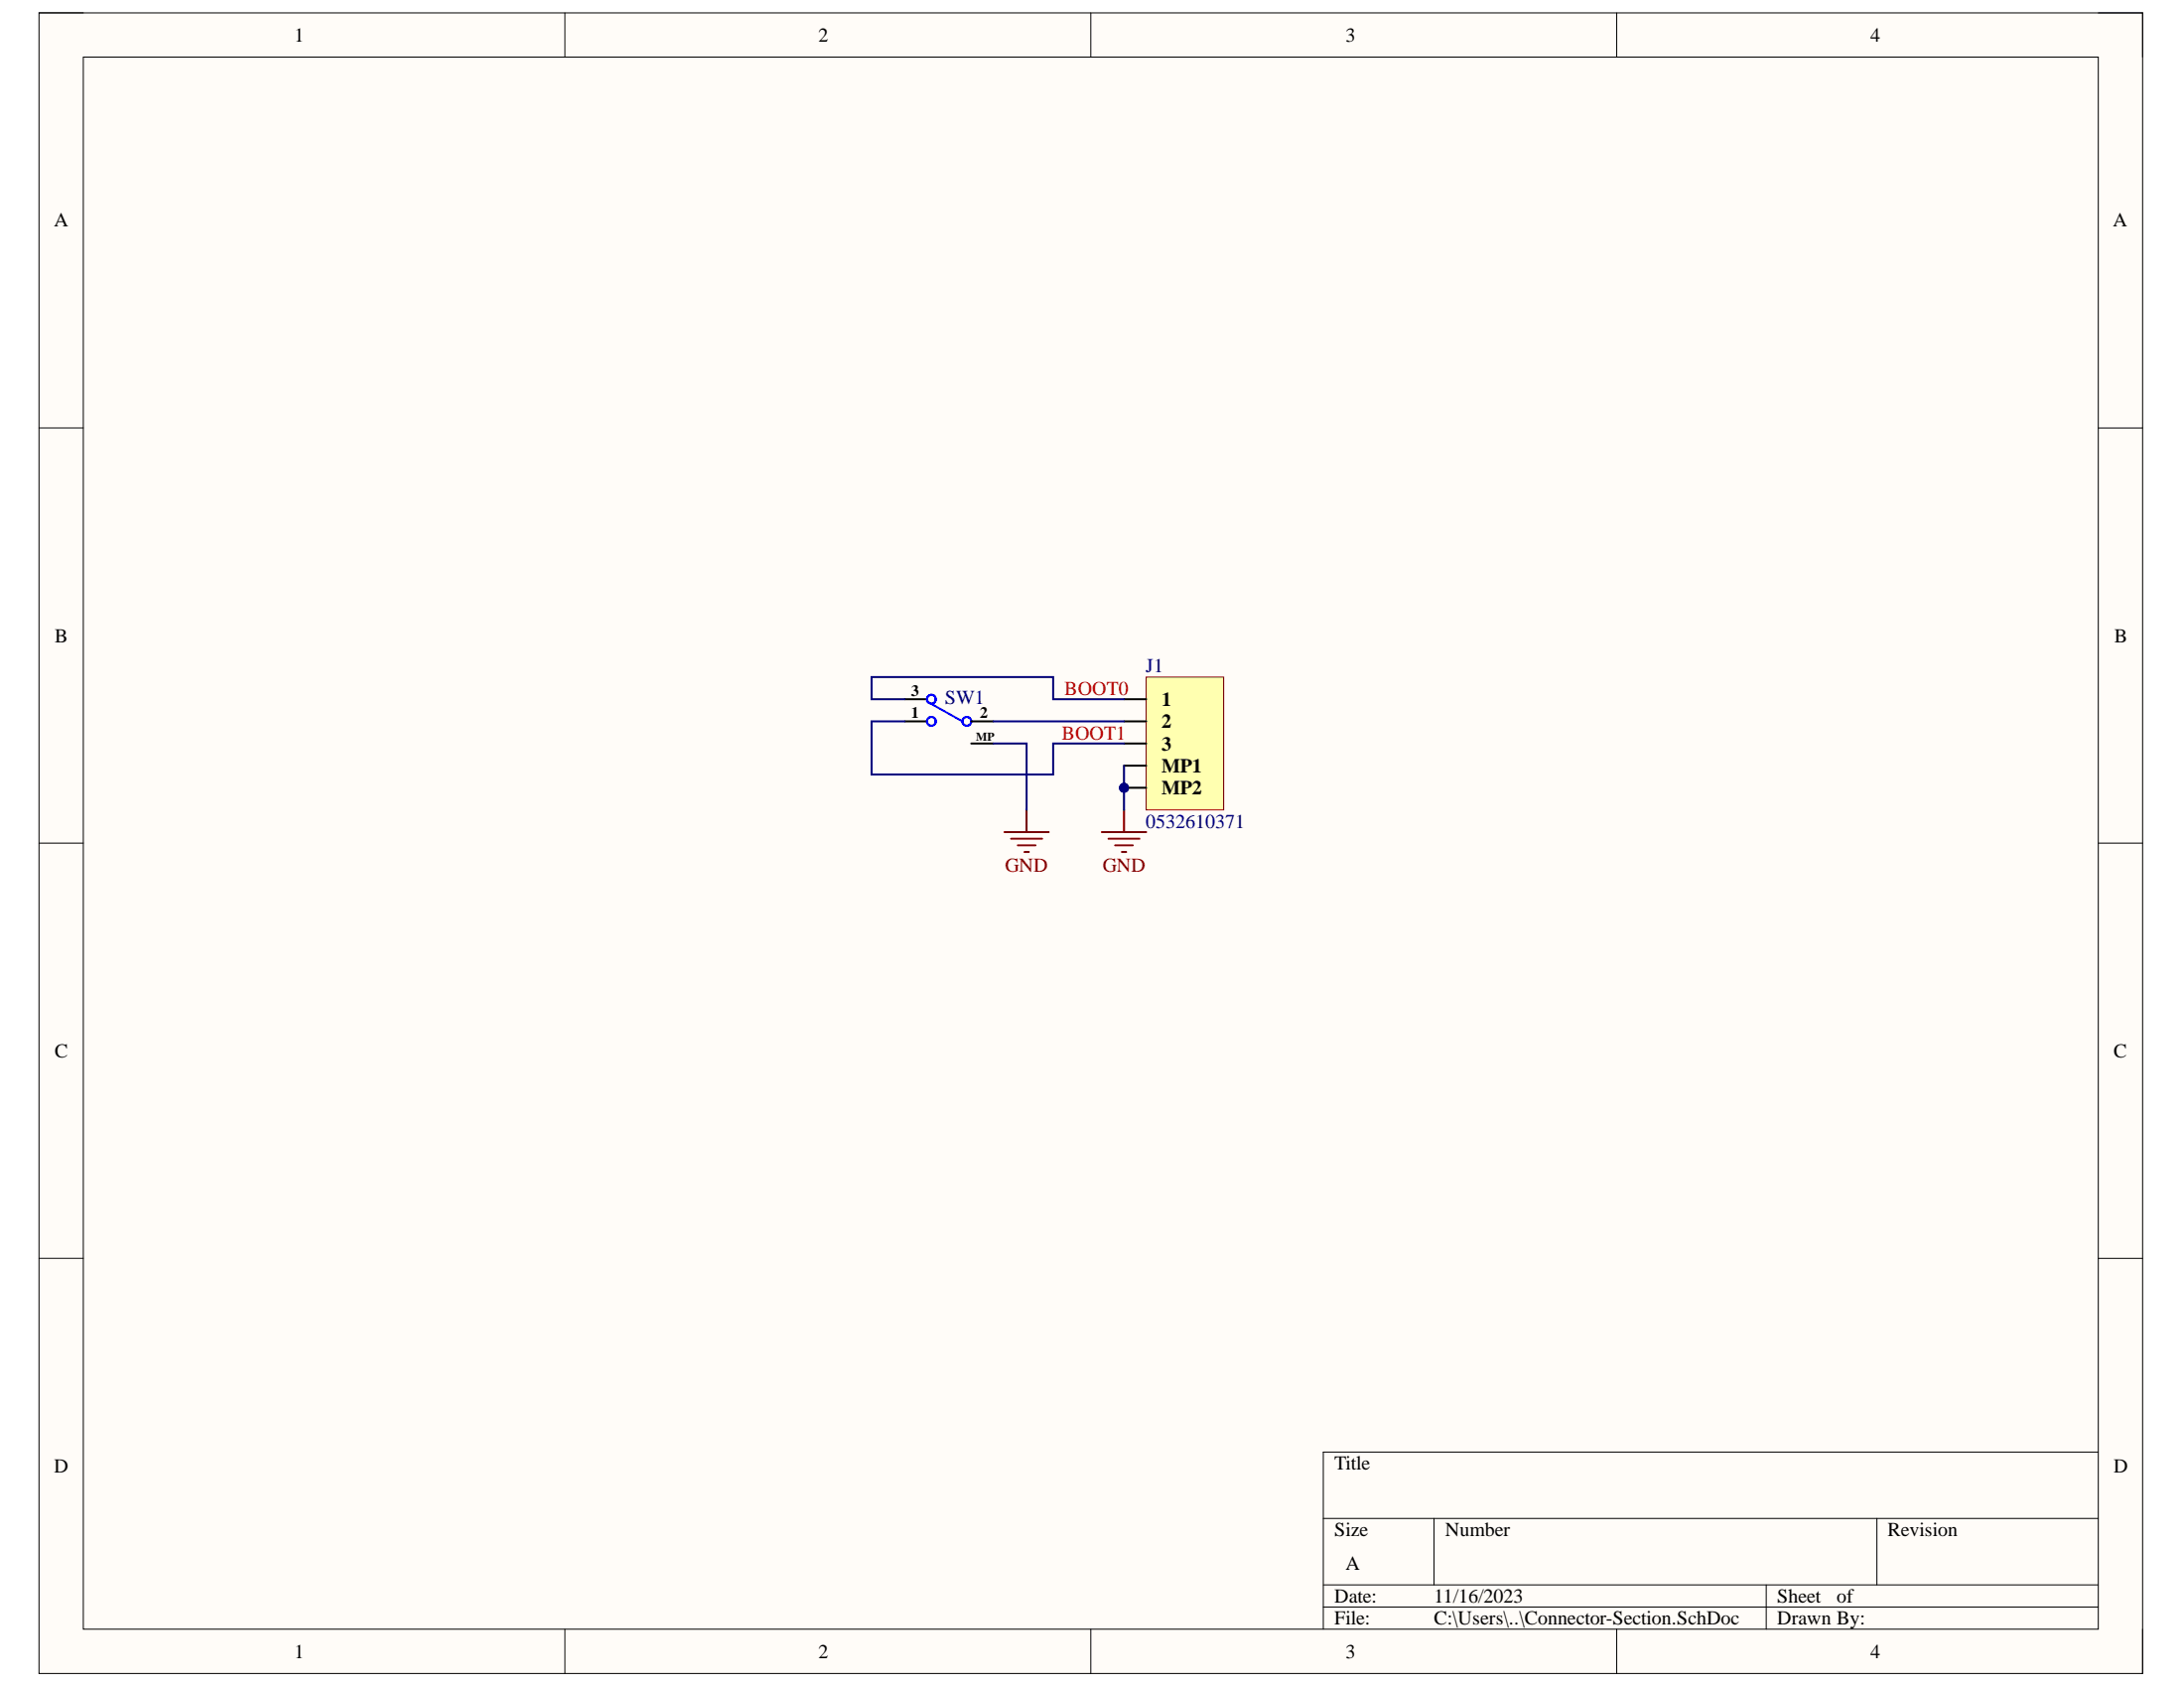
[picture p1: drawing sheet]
<svg xmlns="http://www.w3.org/2000/svg" width="279mm" height="216mm" viewBox="0 0 279 216" stroke-linecap="round" stroke-linejoin="round" font-family="sans-serif">
<path d="M5 1.6h269.1v212.4h-269.1z" fill-rule="evenodd" fill="#fffcf8"/>
<path d="M5 1.6h269.1v212.4h-269.1z" fill="none" stroke="#000" stroke-width=".13"/>
<path d="M10.7 7.3h257.7v201.1h-257.7z" fill-rule="evenodd" fill="#fffcf8"/>
<g fill="none" stroke="#000" stroke-width=".13">
<path d="M5 1.6h5.7M10.7 7.3h257.7v201.1h-257.7zM72.3 1.6v5.7M139.5 1.6v5.7M206.8 1.6v5.7M268.4 1.6h5.7v5.7M5 54.7h5.7M268.4 54.7h5.7M5 107.8h5.7M268.4 107.8h5.7M5 160.9h5.7M268.4 160.9h5.7"/>
<path d="M169.3 194.2h99.1M183.5 194.2v8.5M240.1 194.2v8.5M268.4 185.7h-99.1v22.7M72.3 208.4v5.6M139.5 208.4v5.6M169.3 202.7h99.1M169.3 205.5h99.1M206.8 208.4v5.6M226 202.7v5.7M274.1 208.4v5.6"/>
</g>
<circle cx="143.8" cy="100.8" r=".57" fill="#000080"/>
<circle cx="143.8" cy="100.8" r=".57" fill="none" stroke="#000080" stroke-width=".13"/>
<path d="M146.6 86.6h9.9v17h-9.9z" fill-rule="evenodd" fill="#ffffb0"/>
<path d="M146.6 86.6h9.9v17h-9.9z" fill="none" stroke="#800000" stroke-width=".13"/>
<path d="M143.8 89.4h2.8M143.8 92.3h2.8M143.8 95.1h2.8M143.8 97.9h2.8M143.8 100.8h2.8" fill="none" stroke="#000" stroke-width=".25"/>
<circle cx="143.8" cy="100.8" r=".57" fill="#000080"/>
<circle cx="143.8" cy="100.8" r=".57" fill="none" stroke="#000080" stroke-width=".13"/>
<path d="M128.5 106.4h5.7M129.3 107.3h4M130.2 108.1h2.3M131.1 109h.5M131.3 103.6v2.8M141 106.4h5.6M141.8 107.3h4M142.7 108.1h2.2M143.5 109h.6M143.8 103.6v2.8" fill="none" stroke="#800000" stroke-width=".25"/>
<path d="M115.8 92.3h2.8M115.8 89.4h2.8M124.3 92.3h2.8M124.3 95.1h2.8" fill="none" stroke="#000" stroke-width=".25"/>
<g fill="none" stroke="#00f" stroke-width=".25">
<path d="M118.6 89.7l4.5 2.6"/>
<circle cx="119.2" cy="89.4" r=".57"/>
<circle cx="119.2" cy="92.3" r=".57"/>
<circle cx="123.7" cy="92.3" r=".57"/>
</g>
<path d="M143.8 97.9v5.7" fill="none" stroke="#000080" stroke-width=".25"/>
<circle cx="143.8" cy="100.8" r=".57" fill="#000080"/>
<circle cx="143.8" cy="100.8" r=".57" fill="none" stroke="#000080" stroke-width=".13"/>
<path d="M115.8 89.4h-4.3v-2.8h23.2v2.8h9.1M115.8 92.3h-4.3v6.8h23.2v-4h9.1M127.1 95.1h4.2v8.5M127.1 92.3h16.7" fill="none" stroke="#000080" stroke-width=".25"/>
<g font-size="2.5">
<text x="37.6" y="5.3">1</text>
<text x="104.7" y="5.3">2</text>
<text x="172.1" y="5.3">3</text>
<text x="239.3" y="5.3">4</text>
<text x="6.9" y="29">A</text>
<text x="270.3" y="29">A</text>
<text x="7" y="82.1">B</text>
<text x="270.5" y="82.1">B</text>
<text x="148.6" y="90.3">1</text>
<text x="148.6" y="93.1">2</text>
<text x="148.6" y="96">3</text>
<text x="148.6" y="98.8">MP1</text>
<text x="148.6" y="101.7">MP2</text>
<text x="7" y="135.2">C</text>
<text x="270.4" y="135.2">C</text>
<text x="6.9" y="188.3">D</text>
<text x="170.7" y="188">Title</text>
<text x="270.4" y="188.3">D</text>
<text x="170.7" y="196.5">Size</text>
<text x="184.9" y="196.5">Number</text>
<text x="241.5" y="196.5">Revision</text>
<text x="172.1" y="200.8">A</text>
<text x="170.7" y="205">Date:</text>
<text x="170.7" y="207.8">File:</text>
<text x="183.5" y="205">11/16/2023</text>
<text x="183.5" y="207.8">C:\Users\..\Connector-Section.SchDoc</text>
<text x="227.4" y="205">Sheet</text>
<text x="227.4" y="207.8">Drawn By:</text>
<text x="235" y="205">of</text>
<text x="37.6" y="212.1">1</text>
<text x="104.7" y="212.1">2</text>
<text x="172.1" y="212.1">3</text>
<text x="239.3" y="212.1">4</text>
</g>
<g font-size="2.5" fill="#000080">
<text x="120.9" y="90">SW1</text>
<text x="146.6" y="86">J1</text>
<text x="146.6" y="105.9">0532610371</text>
</g>
<g font-size="2.5" fill="#f00">
<text x="136.2" y="88.9">BOOT0</text>
<text x="135.8" y="94.6">BOOT1</text>
</g>
<g font-size="2.5" fill="#800000">
<text x="128.6" y="111.6">GND</text>
<text x="141.1" y="111.6">GND</text>
</g>
<g font-size="2">
<text x="116.6" y="89">3</text>
<text x="116.6" y="91.8">1</text>
<text x="125.4" y="91.8">2</text>
</g>
<text font-size="1.5" x="124.9" y="94.7">MP</text>
</svg>
